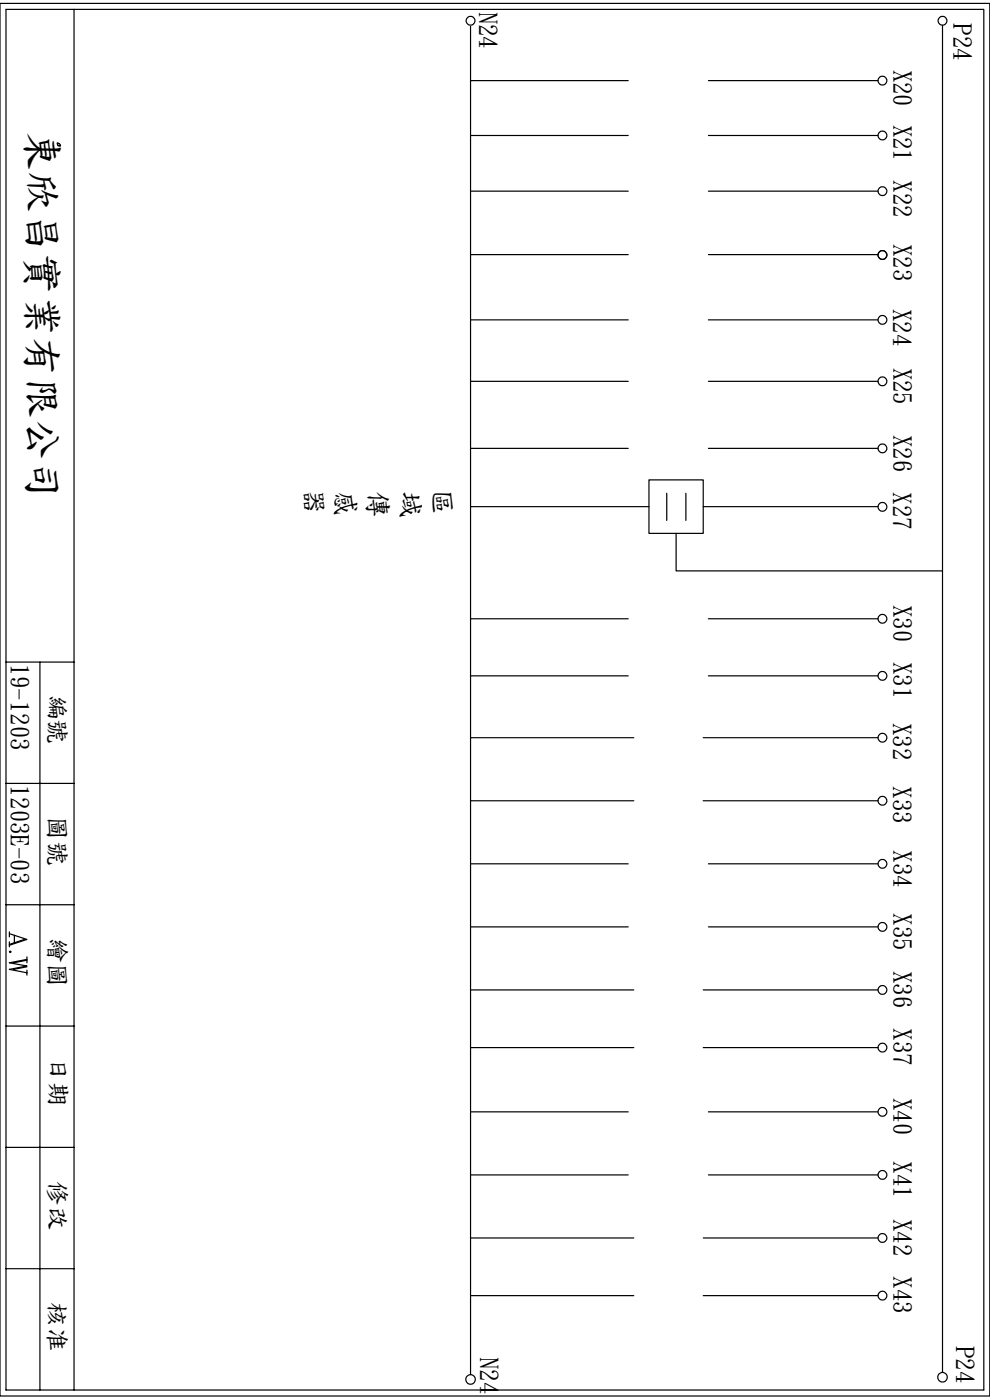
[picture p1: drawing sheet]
<svg xmlns="http://www.w3.org/2000/svg" width="210mm" height="297mm" viewBox="0 0 210 297" stroke-linecap="round" stroke-linejoin="round" font-family="sans-serif">
<g fill="none" stroke="#000" stroke-width=".25">
<path d="M0 .7h210v295.5h-210zM1.3 2h207.4v292.9h-207.4zM15.7 2v292.9M99.8 5.6v286M99.8 17.1h33.5M150.3 17.1h36M199.9 5.4v285.7M12.1 30.3l.4 .1a.28 .28 0 0 1 .3 .2 .28 .28 0 0 1-.2 .4l-.3-.1zM99.8 28.7h33.5M150.3 28.7h36M99.8 54h33.5zM99.8 40.6h33.5"/>
<path d="M150.3 40.6h36M150.3 54h35.9M99.8 67.9h33.5zM150.3 67.9h36M99.8 80.9h33.5zM99.8 95.1h33.5M150.3 80.9h36M150.3 95.1h36M99.8 107.5h37.9M137.7 101.8h11.5v11.4h-11.5zM141.4 104.6v5.8M143.4 113.2v7.9h56.5"/>
<path d="M145.5 104.6v5.8M149.2 107.5h37.1M99.8 131.3h33.5M150.3 131.3h36M1.3 140.5h14.4M8.5 140.5v154.4M99.8 156.5h34.7M99.8 143.4h33.5M149.2 156.5h37.1M150.3 143.4h36M1.3 166.2h14.4M99.8 169.9h34.7"/>
<path d="M149.2 169.9h37.1M1.3 191.9h14.4M2 198.1l3.7 1.2-3.7 1.2M2 197.7v1.1M2 199.8v1.1M3 198.4v1.6M5.2 199.3l-3.2 1.1M99.8 183.3h33.5M99.8 196.6h33.5M150.3 183.3h36M150.3 196.6h36M1.3 217.7h14.4"/>
<path d="M2.2 201.8l.2 .1-.2 .2-.2-.2zM5.7 203.5l-3.7 .8 3.7 .6-3.7 .8 3.7 .7M5.7 203.7l-2.8 .6M5.7 205.1l-2.8 .6M5.7 203v1.3M5.7 205.8v1.1M99.8 210h34.7M149.2 210h37.1M99.8 222.2h34.7M99.8 235.9h33.5M149.2 222.2h37.1M150.3 235.9h36"/>
<path d="M1.3 243.4h14.4M99.8 249.3h33.5M150.3 249.3h36M1.3 269.2h14.4M99.8 262.6h34.7M99.8 274.9h34.7M149.2 262.6h37.1M149.2 274.9h37.1"/>
<circle cx="99.8" cy="4.4" r=".93"/>
<circle cx="187.2" cy="17.1" r=".93"/>
<circle cx="199.9" cy="4.4" r=".93"/>
<circle cx="187.2" cy="28.7" r=".93"/>
<circle cx="187.2" cy="40.6" r=".93"/>
<circle cx="187.2" cy="54.1" r=".93"/>
<circle cx="187.2" cy="67.9" r=".93"/>
<circle cx="187.2" cy="80.9" r=".93"/>
<circle cx="187.2" cy="95.1" r=".93"/>
<circle cx="187.2" cy="107.5" r=".93"/>
<circle cx="187.2" cy="131.3" r=".93"/>
<circle cx="187.2" cy="156.5" r=".93"/>
<circle cx="187.2" cy="143.4" r=".93"/>
<circle cx="187.2" cy="169.9" r=".93"/>
<circle cx="187.2" cy="183.3" r=".93"/>
<circle cx="187.2" cy="196.6" r=".93"/>
<circle cx="187.2" cy="210" r=".93"/>
<circle cx="187.2" cy="235.9" r=".93"/>
<circle cx="187.2" cy="222.3" r=".93"/>
<circle cx="187.2" cy="249.3" r=".93"/>
<circle cx="187.2" cy="262.6" r=".93"/>
<circle cx="187.2" cy="274.9" r=".93"/>
<circle cx="99.8" cy="292.6" r="1.02"/>
<circle cx="199.9" cy="292.2" r="1.02"/>
</g>
<text font-size="8.7" x="6.4" y="27.5" transform="rotate(90 6.4 27.5)">東欣昌實業有限公司</text>
<g font-size="5.7">
<text x="65" y="103.6" transform="rotate(90 65 103.6)">器</text>
<text x="71.7" y="104.1" transform="rotate(90 71.7 104.1)">感</text>
<text x="78.5" y="104.3" transform="rotate(90 78.5 104.3)">傳</text>
<text x="85.4" y="104.2" transform="rotate(90 85.4 104.2)">域</text>
<text x="92.2" y="103.8" transform="rotate(90 92.2 103.8)">區</text>
</g>
<g font-size="5.2">
<text x="101.9" y="2.5" transform="rotate(90 101.9 2.5)">N24</text>
<text x="202.5" y="5" transform="rotate(90 202.5 5)">P24</text>
<text x="189.8" y="14.8" transform="rotate(90 189.8 14.8)">X20</text>
<text x="189.8" y="26.4" transform="rotate(90 189.8 26.4)">X21</text>
<text x="189.8" y="38.2" transform="rotate(90 189.8 38.2)">X22</text>
<text x="189.8" y="51.8" transform="rotate(90 189.8 51.8)">X23</text>
<text x="189.7" y="65.6" transform="rotate(90 189.7 65.6)">X24</text>
<text x="189.8" y="78" transform="rotate(90 189.8 78)">X25</text>
<text x="189.8" y="92.2" transform="rotate(90 189.8 92.2)">X26</text>
<text x="189.7" y="104.4" transform="rotate(90 189.7 104.4)">X27</text>
<text x="189.8" y="128.4" transform="rotate(90 189.8 128.4)">X30</text>
<text x="2.5" y="140.8" transform="rotate(90 2.5 140.8)">19-1203</text>
<text x="189.8" y="140.5" transform="rotate(90 189.8 140.5)">X31</text>
<text x="10.6" y="147.4" transform="rotate(90 10.6 147.4)">編號</text>
<text x="189.7" y="153.4" transform="rotate(90 189.7 153.4)">X32</text>
<text x="2.5" y="166.5" transform="rotate(90 2.5 166.5)">1203E-03</text>
<text x="189.7" y="166.8" transform="rotate(90 189.7 166.8)">X33</text>
<text x="10.6" y="173.1" transform="rotate(90 10.6 173.1)">圖</text>
<text x="10.6" y="178.3" transform="rotate(90 10.6 178.3)">號</text>
<text x="189.8" y="180.4" transform="rotate(90 189.8 180.4)">X34</text>
<text x="189.8" y="193.8" transform="rotate(90 189.8 193.8)">X35</text>
<text x="10.6" y="199.1" transform="rotate(90 10.6 199.1)">繪圖</text>
<text x="189.8" y="206" transform="rotate(90 189.8 206)">X36</text>
<text x="189.8" y="218.2" transform="rotate(90 189.8 218.2)">X37</text>
<text x="10.9" y="224.3" transform="rotate(90 10.9 224.3)">日期</text>
<text x="189.8" y="233" transform="rotate(90 189.8 233)">X40</text>
<text x="10.6" y="250.5" transform="rotate(90 10.6 250.5)">修改</text>
<text x="189.8" y="246.3" transform="rotate(90 189.8 246.3)">X41</text>
<text x="189.8" y="258.6" transform="rotate(90 189.8 258.6)">X42</text>
<text x="189.8" y="270.8" transform="rotate(90 189.8 270.8)">X43</text>
<text x="10.6" y="276.3" transform="rotate(90 10.6 276.3)">核准</text>
<text x="102.1" y="287.9" transform="rotate(90 102.1 287.9)">N24</text>
<text x="203" y="285.5" transform="rotate(90 203 285.5)">P24</text>
</g>
</svg>
